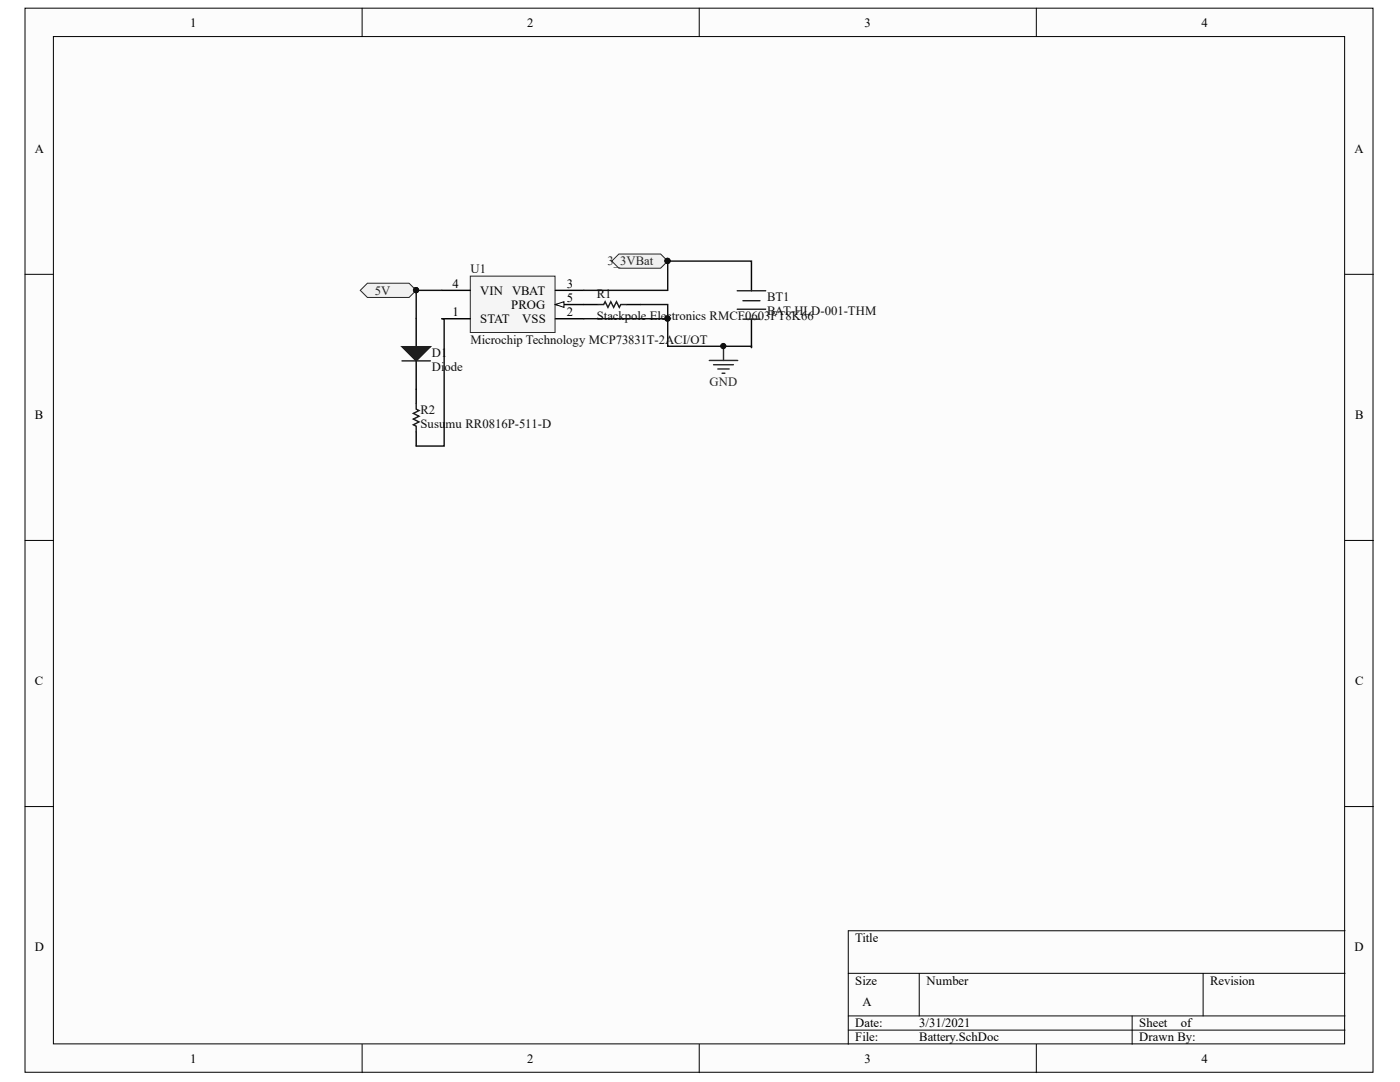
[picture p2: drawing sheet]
<svg xmlns="http://www.w3.org/2000/svg" width="279mm" height="216mm" viewBox="0 0 279 216" stroke-linecap="round" stroke-linejoin="round" font-family="sans-serif">
<g fill="#fcfcfc" stroke="#000" stroke-width=".2">
<path d="M5 1.6h269v212.4h-269z"/>
<path d="M10.7 7.3h257.6v201h-257.6z"/>
</g>
<g fill="none" stroke="#000" stroke-width=".2">
<path d="M72.3 1.6v5.7M139.5 1.6v5.7M206.8 1.6v5.7M5 54.7h5.7M268.4 54.7h5.7M5 107.8h5.7M268.4 107.8h5.7M5 160.9h5.7M268.4 160.9h5.7M169.3 194.2h99.1M183.5 194.2v8.5M240.1 194.2v8.5"/>
<path d="M268.4 185.7h-99.1v22.7M72.3 208.4v5.6M139.5 208.4v5.6M169.3 202.7h99.1M169.3 205.5h99.1M206.8 208.4v5.6M225.9 202.7v5.7"/>
</g>
<path d="M93.9 55.1h16.9v11.2h-16.9z" fill="#f5f5f5" stroke="#262626" stroke-width=".2"/>
<path d="M88.2 57.9h5.7M110.8 57.9h5.7M88.2 63.6h5.7M110.8 60.8h5.7" fill="none" stroke="#000" stroke-width=".28"/>
<path d="M110.8 60.8l1.7-.6v1.1z" fill="#fcfcfc" stroke="#000" stroke-width=".2"/>
<path d="M83.1 63.5v5.7M83.1 72v8.5M110.8 63.6h5.7M116.5 60.8h2.8M125 60.8h2.8M83.1 86.2v2.8" fill="none" stroke="#000" stroke-width=".28"/>
<path d="M141.6 71.9h5.6M142.4 72.8h4M143.3 73.6h2.2M144.1 74.5h.6M144.4 69.1v2.8" fill="none" stroke="#262626" stroke-width=".28"/>
<g fill="#0e0e0e" stroke="#0e0e0e" stroke-width=".2">
<circle cx="144.3" cy="69.1" r=".52"/>
<circle cx="133.2" cy="63.6" r=".52"/>
<circle cx="83" cy="57.9" r=".52"/>
</g>
<path d="M80.2 72h5.7M119.3 60.8h1.2l.3-.6 .5 1.1 .6-1.1 .6 1.1 .5-1.1 .6 1.1 .3-.5h1.1M83.1 80.5v1.1l.5 .3-1.1 .6 1.1 .6-1.1 .5 1.1 .6-1.1 .6 .6 .2v1.2" fill="none" stroke="#1c1c1c" stroke-width=".28"/>
<path d="M88.2 57.9h-5.1v5.6M88.2 63.6h.4v25.4h-5.5M127.8 60.8h5.5v2.8" fill="none" stroke="#0e0e0e" stroke-width=".28"/>
<path d="M80.2 69.2h5.7l-2.8 2.8z" fill="#1c1c1c" stroke="#1c1c1c" stroke-width=".28"/>
<path d="M122.1 52.1l1.4-1.4h8.3l1.5 1.4-1.5 1.4h-8.3z" fill-rule="evenodd" fill="#f0f0f0" stroke="#262626" stroke-width=".2"/>
<g fill="#0e0e0e" stroke="#0e0e0e" stroke-width=".2">
<circle cx="133.2" cy="52.1" r=".52"/>
<circle cx="133.2" cy="63.6" r=".52"/>
</g>
<path d="M150 52.4v5.6M150 63.7v5.6" fill="none" stroke="#000" stroke-width=".28"/>
<path d="M147.1 58h5.7M147.1 61.7h5.7M148.3 60h3.4M148.3 63.7h3.4" fill="none" stroke="#1c1c1c" stroke-width=".28"/>
<path d="M150 52.4v-.3h-16.7v5.8h-16.8M116.5 63.6h16.8v5.5h16.7v.2" fill="none" stroke="#0e0e0e" stroke-width=".28"/>
<path d="M71.9 57.9l1.4-1.4h8.3l1.5 1.4-1.5 1.5h-8.3z" fill-rule="evenodd" fill="#f0f0f0" stroke="#262626" stroke-width=".2"/>
<circle cx="83" cy="57.9" r=".52" fill="#0e0e0e" stroke="#0e0e0e" stroke-width=".2"/>
<g font-size="2.5">
<text x="38" y="5.3">1</text>
<text x="105.2" y="5.3">2</text>
<text x="172.6" y="5.3">3</text>
<text x="239.8" y="5.3">4</text>
<text x="6.9" y="30.5">A</text>
<text x="270.3" y="30.5">A</text>
<text x="90.3" y="57.4">4</text>
<text x="95.8" y="58.8">VIN VBAT</text>
<text x="113.1" y="57.4">3</text>
<text x="90.3" y="63">1</text>
<text x="95.8" y="64.4">STAT</text>
<text x="102" y="61.7">PROG</text>
<text x="104.2" y="64.4">VSS</text>
<text x="113.1" y="60.2">5</text>
<text x="113.1" y="63">2</text>
<text x="6.9" y="83.6">B</text>
<text x="270.4" y="83.6">B</text>
<text x="6.9" y="136.7">C</text>
<text x="270.4" y="136.7">C</text>
<text x="6.9" y="189.8">D</text>
<text x="170.7" y="188">Title</text>
<text x="270.3" y="189.8">D</text>
<text x="170.7" y="196.5">Size</text>
<text x="184.9" y="196.5">Number</text>
<text x="241.5" y="196.5">Revision</text>
<text x="172.1" y="200.8">A</text>
<text x="170.7" y="205">Date:</text>
<text x="170.7" y="207.8">File:</text>
<text x="183.5" y="205">3/31/2021</text>
<text x="183.5" y="207.8">Battery.SchDoc</text>
<text x="227.4" y="205">Sheet</text>
<text x="227.4" y="207.8">Drawn By:</text>
<text x="235.7" y="205">of</text>
<text x="38" y="212.1">1</text>
<text x="105.2" y="212.1">2</text>
<text x="172.6" y="212.1">3</text>
<text x="239.8" y="212.1">4</text>
</g>
<g font-size="2.5" fill="#262626">
<text x="121.2" y="52.9">3_3VBat</text>
<text x="74.8" y="58.8">5V</text>
<text x="141.6" y="77">GND</text>
</g>
<g font-size="2.5" fill="#0e0e0e">
<text x="93.9" y="54.6">U1</text>
<text x="119.1" y="59.4">R1</text>
<text x="119.1" y="63.9">Stackpole Electronics RMCF0603FT8K66</text>
<text x="153.1" y="60.1">BT1</text>
<text x="153.1" y="62.8">BAT-HLD-001-THM</text>
<text x="86.2" y="71.2">D1</text>
<text x="93.9" y="68.7">Microchip Technology MCP73831T-2ACI/OT</text>
<text x="86.2" y="74">Di</text>
<text x="88.7" y="74">ode</text>
<text x="83.9" y="82.5">R2</text>
<text x="83.9" y="85.3">Susumu RR0816P-511-D</text>
</g>
</svg>
